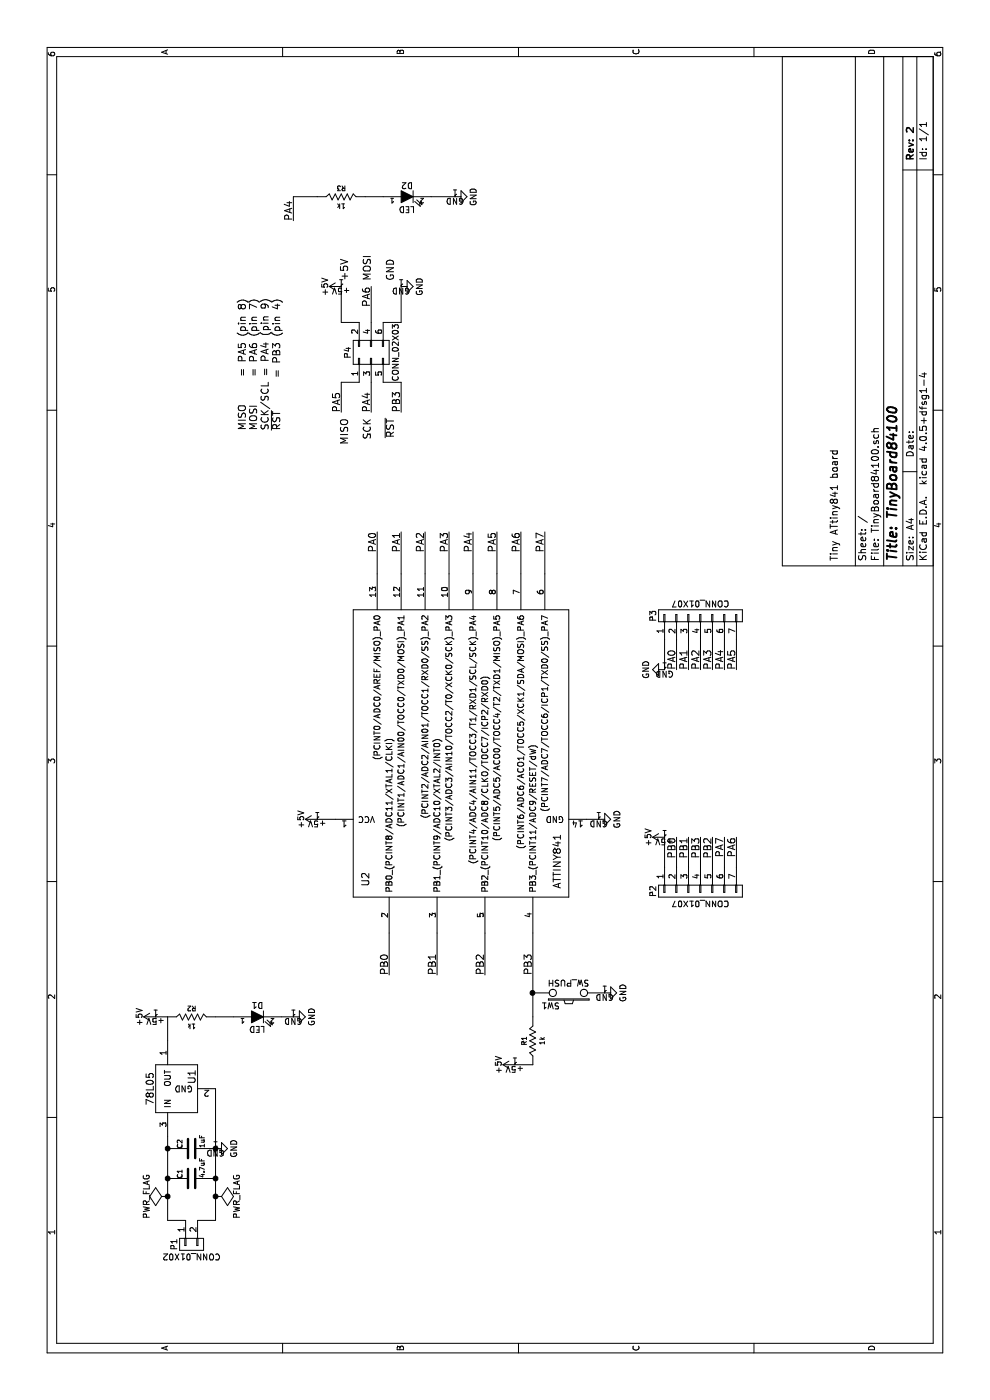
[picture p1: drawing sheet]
EESchema Schematic File Version 2
LIBS:custom-lib
LIBS:power
LIBS:device
LIBS:transistors
LIBS:conn
LIBS:linear
LIBS:regul
LIBS:74xx
LIBS:cmos4000
LIBS:adc-dac
LIBS:memory
LIBS:xilinx
LIBS:microcontrollers
LIBS:dsp
LIBS:microchip
LIBS:analog_switches
LIBS:motorola
LIBS:texas
LIBS:intel
LIBS:audio
LIBS:interface
LIBS:digital-audio
LIBS:philips
LIBS:display
LIBS:cypress
LIBS:siliconi
LIBS:opto
LIBS:atmel
LIBS:contrib
LIBS:valves
LIBS:TinyBoard84100-cache
EELAYER 25 0
EELAYER END
$Descr A4 11693 8268
encoding utf-8
Sheet 1 1
Title "TinyBoard84100"
Date ""
Rev "2"
Comp ""
Comment1 "Tiny ATtiny841 board"
Comment2 ""
Comment3 ""
Comment4 ""
$EndDescr
$Comp
L SW_PUSH SW1
U 1 1
P 3400 4750
F 0 "SW1" H 3550 4860 50  0000 C CNN
F 1 "SW_PUSH" H 3400 4670 50  0000 C CNN
F 2 "Buttons_Switches_SMD:SW_SPST_EVQPE1" H 3400 4750 60  0001 C CNN
F 3 "" H 3400 4750 60  0000 C CNN
	1    3400 4750
	0    -1   -1   0   
$EndComp
$Comp
L CONN_02X03 P4
U 1 1
P 8750 3100
F 0 "P4" H 8750 3300 50  0000 C CNN
F 1 "CONN_02X03" H 8750 2900 50  0000 C CNN
F 2 "Pin_Headers:Pin_Header_Straight_2x03" H 8750 1900 50  0001 C CNN
F 3 "" H 8750 1900 50  0000 C CNN
	1    8750 3100
	1    0    0    -1  
$EndComp
$Comp
L CONN_01X02 P1
U 1 1
P 1300 1600
F 0 "P1" H 1300 1750 50  0000 C CNN
F 1 "CONN_01X02" V 1400 1600 50  0000 C CNN
F 2 "Pin_Headers:Pin_Header_Angled_1x02" H 1300 1600 50  0001 C CNN
F 3 "" H 1300 1600 50  0000 C CNN
	1    1300 1600
	-1   0    0    -1  
$EndComp
$Comp
L R R1
U 1 1
P 3000 4450
F 0 "R1" H 3000 4525 40  0000 C CNN
F 1 "1k" H 3000 4375 40  0000 C CNN
F 2 "Resistors_SMD:R_0805_HandSoldering" H 3000 4450 60  0001 C CNN
F 3 "" H 3000 4450 60  0000 C CNN
	1    3000 4450
	1    0    0    -1  
$EndComp
$Comp
L R R3
U 1 1
P 10050 2850
F 0 "R3" H 10050 2925 40  0000 C CNN
F 1 "1k" H 10050 2775 40  0000 C CNN
F 2 "Resistors_SMD:R_0805_HandSoldering" H 10050 2850 60  0001 C CNN
F 3 "" H 10050 2850 60  0000 C CNN
	1    10050 2850
	0    1    1    0   
$EndComp
$Comp
L C C1
U 1 1
P 1850 1600
F 0 "C1" H 1850 1700 40  0000 L CNN
F 1 "4.7uF" H 1856 1515 40  0000 L CNN
F 2 "Capacitors_SMD:C_1206_HandSoldering" H 1888 1450 30  0001 C CNN
F 3 "" H 1850 1600 60  0000 C CNN
	1    1850 1600
	1    0    0    -1  
$EndComp
$Comp
L C C2
U 1 1
P 2100 1600
F 0 "C2" H 2100 1700 40  0000 L CNN
F 1 "1uF" H 2106 1515 40  0000 L CNN
F 2 "Capacitors_SMD:C_1206_HandSoldering" H 2138 1450 30  0001 C CNN
F 3 "" H 2100 1600 60  0000 C CNN
	1    2100 1600
	1    0    0    -1  
$EndComp
$Comp
L LED D1
U 1 1
P 3200 2150
F 0 "D1" H 3200 2250 50  0000 C CNN
F 1 "LED" H 3200 2050 50  0000 C CNN
F 2 "LEDs:LED_0805" H 3200 2150 60  0001 C CNN
F 3 "" H 3200 2150 60  0000 C CNN
	1    3200 2150
	0    1    1    0   
$EndComp
$Comp
L LED D2
U 1 1
P 10050 3400
F 0 "D2" H 10050 3500 50  0000 C CNN
F 1 "LED" H 10050 3300 50  0000 C CNN
F 2 "LEDs:LED_0805" H 10050 3400 60  0001 C CNN
F 3 "" H 10050 3400 60  0000 C CNN
	1    10050 3400
	0    1    1    0   
$EndComp
$Comp
L R R2
U 1 1
P 3200 1600
F 0 "R2" H 3200 1675 40  0000 C CNN
F 1 "1k" H 3200 1525 40  0000 C CNN
F 2 "Resistors_SMD:R_0805_HandSoldering" H 3200 1600 60  0001 C CNN
F 3 "" H 3200 1600 60  0000 C CNN
	1    3200 1600
	0    1    1    0   
$EndComp
$Comp
L CONN_01X07 P2
U 1 1
P 4250 5850
F 0 "P2" H 4250 6250 50  0000 C CNN
F 1 "CONN_01X07" V 4350 5850 50  0000 C CNN
F 2 "Pin_Headers:Pin_Header_Straight_1x07" H 4250 5850 50  0001 C CNN
F 3 "" H 4250 5850 50  0000 C CNN
	1    4250 5850
	-1   0    0    -1  
$EndComp
$Comp
L CONN_01X07 P3
U 1 1
P 6550 5850
F 0 "P3" H 6550 6250 50  0000 C CNN
F 1 "CONN_01X07" V 6650 5850 50  0000 C CNN
F 2 "Pin_Headers:Pin_Header_Straight_1x07" H 6550 5850 50  0001 C CNN
F 3 "" H 6550 5850 50  0000 C CNN
	1    6550 5850
	1    0    0    -1  
$EndComp
$Comp
L PWR_FLAG #FLG01
U 1 1
P 1700 1400
F 0 "#FLG01" H 1700 1495 50  0001 C CNN
F 1 "PWR_FLAG" H 1700 1580 50  0000 C CNN
F 2 "" H 1700 1400 50  0000 C CNN
F 3 "" H 1700 1400 50  0000 C CNN
	1    1700 1400
	1    0    0    -1  
$EndComp
$Comp
L PWR_FLAG #FLG02
U 1 1
P 1700 1800
F 0 "#FLG02" H 1700 1895 50  0001 C CNN
F 1 "PWR_FLAG" H 1700 1980 50  0000 C CNN
F 2 "" H 1700 1800 50  0000 C CNN
F 3 "" H 1700 1800 50  0000 C CNN
	1    1700 1800
	1    0    0    1   
$EndComp
$Comp
L GND #PWR03
U 1 1
P 2100 1800
F 0 "#PWR03" H 2100 1550 50  0001 C CNN
F 1 "GND" H 2100 1650 50  0000 C CNN
F 2 "" H 2100 1800 50  0000 C CNN
F 3 "" H 2100 1800 50  0000 C CNN
	1    2100 1800
	1    0    0    -1  
$EndComp
$Comp
L +5V #PWR04
U 1 1
P 3200 1300
F 0 "#PWR04" H 3200 1150 50  0001 C CNN
F 1 "+5V" H 3200 1440 50  0000 C CNN
F 2 "" H 3200 1300 50  0000 C CNN
F 3 "" H 3200 1300 50  0000 C CNN
	1    3200 1300
	1    0    0    -1  
$EndComp
$Comp
L ATTINY841 U2
U 1 1
P 5400 3850
F 0 "U2" H 4350 4650 60  0000 C CNN
F 1 "ATTINY841" H 4500 3050 60  0000 C CNN
F 2 "Housings_SOIC:SOIC-14_3.9x8.7mm_Pitch1.27mm" H 6450 3250 60  0001 C CNN
F 3 "" H 6450 3250 60  0000 C CNN
	1    5400 3850
	1    0    0    -1  
$EndComp
Wire Wire Line
	1500 1550 1500 1400
Wire Wire Line
	1500 1400 2200 1400
Wire Wire Line
	1500 1650 1500 1800
$Comp
L 78L05 U1
U 1 1
P 2600 1500
F 0 "U1" H 2700 1400 60  0000 C CNN
F 1 "78L05" H 2600 1750 60  0000 C CNN
F 2 "TO_SOT_Packages_SMD:SOT-23_Handsoldering" H 2500 1600 60  0001 C CNN
F 3 "" H 2500 1600 60  0000 C CNN
	1    2600 1500
	1    0    0    -1  
$EndComp
Wire Wire Line
	3200 1400 3000 1400
$Comp
L GND #PWR05
U 1 1
P 3200 2450
F 0 "#PWR05" H 3200 2200 50  0001 C CNN
F 1 "GND" H 3200 2300 50  0000 C CNN
F 2 "" H 3200 2450 50  0000 C CNN
F 3 "" H 3200 2450 50  0000 C CNN
	1    3200 2450
	1    0    0    -1  
$EndComp
Wire Wire Line
	1500 1800 2600 1800
Wire Wire Line
	3200 1400 3200 1300
$Comp
L +5V #PWR06
U 1 1
P 4850 2650
F 0 "#PWR06" H 4850 2500 50  0001 C CNN
F 1 "+5V" H 4850 2790 50  0000 C CNN
F 2 "" H 4850 2650 50  0000 C CNN
F 3 "" H 4850 2650 50  0000 C CNN
	1    4850 2650
	1    0    0    -1  
$EndComp
$Comp
L GND #PWR07
U 1 1
P 4850 5000
F 0 "#PWR07" H 4850 4750 50  0001 C CNN
F 1 "GND" H 4850 4850 50  0000 C CNN
F 2 "" H 4850 5000 50  0000 C CNN
F 3 "" H 4850 5000 50  0000 C CNN
	1    4850 5000
	1    0    0    -1  
$EndComp
$Comp
L GND #PWR08
U 1 1
P 3400 5050
F 0 "#PWR08" H 3400 4800 50  0001 C CNN
F 1 "GND" H 3400 4900 50  0000 C CNN
F 2 "" H 3400 5050 50  0000 C CNN
F 3 "" H 3400 5050 50  0000 C CNN
	1    3400 5050
	1    0    0    -1  
$EndComp
$Comp
L +5V #PWR09
U 1 1
P 2800 4300
F 0 "#PWR09" H 2800 4150 50  0001 C CNN
F 1 "+5V" H 2800 4440 50  0000 C CNN
F 2 "" H 2800 4300 50  0000 C CNN
F 3 "" H 2800 4300 50  0000 C CNN
	1    2800 4300
	1    0    0    -1  
$EndComp
Wire Wire Line
	2800 4300 2800 4450
Text Label 3550 3250 0    60   ~ 0
PB0
Text Label 3550 3650 0    60   ~ 0
PB1
Text Label 3550 4050 0    60   ~ 0
PB2
Text Label 3550 4450 0    60   ~ 0
PB3
Text Label 7250 3150 2    60   ~ 0
PA0
Text Label 7250 3350 2    60   ~ 0
PA1
Text Label 7250 3550 2    60   ~ 0
PA2
Text Label 7250 3750 2    60   ~ 0
PA3
Text Label 7250 3950 2    60   ~ 0
PA4
Text Label 7250 4150 2    60   ~ 0
PA5
Text Label 7250 4350 2    60   ~ 0
PA6
Text Label 7250 4550 2    60   ~ 0
PA7
Wire Wire Line
	8500 3000 8500 2850
Wire Wire Line
	8500 2850 8250 2850
Wire Wire Line
	8500 3200 8500 3350
Wire Wire Line
	8500 3350 8250 3350
Wire Wire Line
	8500 3100 8250 3100
Wire Wire Line
	9000 3100 9300 3100
Wire Wire Line
	9000 3000 9000 2850
Wire Wire Line
	9000 2850 9300 2850
Wire Wire Line
	9000 3200 9000 3350
Wire Wire Line
	9000 3350 9300 3350
Text Label 8250 3100 0    60   ~ 0
PA4
Text Label 8250 3350 0    60   ~ 0
PB3
Text Label 9300 3100 2    60   ~ 0
PA6
Wire Wire Line
	10050 2650 10050 2450
Wire Wire Line
	10050 2450 9850 2450
Text Label 9850 2450 0    60   ~ 0
PA4
$Comp
L GND #PWR010
U 1 1
P 10050 3800
F 0 "#PWR010" H 10050 3550 50  0001 C CNN
F 1 "GND" H 10050 3650 50  0000 C CNN
F 2 "" H 10050 3800 50  0000 C CNN
F 3 "" H 10050 3800 50  0000 C CNN
	1    10050 3800
	1    0    0    -1  
$EndComp
Wire Wire Line
	10050 3800 10050 3600
$Comp
L GND #PWR011
U 1 1
P 9300 3350
F 0 "#PWR011" H 9300 3100 50  0001 C CNN
F 1 "GND" H 9300 3200 50  0000 C CNN
F 2 "" H 9300 3350 50  0000 C CNN
F 3 "" H 9300 3350 50  0000 C CNN
	1    9300 3350
	1    0    0    -1  
$EndComp
$Comp
L +5V #PWR012
U 1 1
P 9300 2850
F 0 "#PWR012" H 9300 2700 50  0001 C CNN
F 1 "+5V" H 9300 2990 50  0000 C CNN
F 2 "" H 9300 2850 50  0000 C CNN
F 3 "" H 9300 2850 50  0000 C CNN
	1    9300 2850
	1    0    0    -1  
$EndComp
Wire Wire Line
	4450 5850 4700 5850
Wire Wire Line
	4450 5750 4700 5750
Wire Wire Line
	4450 5650 4700 5650
Wire Wire Line
	4450 5550 4700 5550
Wire Wire Line
	4450 5950 4700 5950
Wire Wire Line
	4450 6050 4700 6050
Wire Wire Line
	4450 6150 4700 6150
Wire Wire Line
	6350 5550 6100 5550
Wire Wire Line
	6350 5650 6100 5650
Wire Wire Line
	6350 5750 6100 5750
Wire Wire Line
	6350 5850 6100 5850
Wire Wire Line
	6350 5950 6100 5950
Wire Wire Line
	6350 6050 6100 6050
Wire Wire Line
	6350 6150 6100 6150
Wire Wire Line
	7250 4550 6900 4550
Wire Wire Line
	7250 3750 6900 3750
Wire Wire Line
	7250 3950 6900 3950
Wire Wire Line
	7250 4150 6900 4150
Wire Wire Line
	7250 4350 6900 4350
Wire Wire Line
	7250 3150 6900 3150
Wire Wire Line
	7250 3350 6900 3350
Wire Wire Line
	7250 3550 6900 3550
Wire Wire Line
	3900 4450 3200 4450
Wire Wire Line
	3550 3650 3900 3650
Wire Wire Line
	3900 4050 3550 4050
Wire Wire Line
	3900 3250 3550 3250
$Comp
L +5V #PWR013
U 1 1
P 4700 5550
F 0 "#PWR013" H 4700 5400 50  0001 C CNN
F 1 "+5V" H 4700 5690 50  0000 C CNN
F 2 "" H 4700 5550 50  0000 C CNN
F 3 "" H 4700 5550 50  0000 C CNN
	1    4700 5550
	1    0    0    -1  
$EndComp
Text Label 4700 5650 2    60   ~ 0
PB0
Text Label 4700 5750 2    60   ~ 0
PB1
Text Label 4700 5950 2    60   ~ 0
PB2
Text Label 4700 5850 2    60   ~ 0
PB3
Text Label 4700 6050 2    60   ~ 0
PA7
Text Label 4700 6150 2    60   ~ 0
PA6
Text Label 6100 6150 0    60   ~ 0
PA5
Text Label 6100 6050 0    60   ~ 0
PA4
Text Label 6100 5950 0    60   ~ 0
PA3
Text Label 6100 5850 0    60   ~ 0
PA2
Text Label 6100 5750 0    60   ~ 0
PA1
Text Label 6100 5650 0    60   ~ 0
PA0
$Comp
L GND #PWR014
U 1 1
P 6100 5550
F 0 "#PWR014" H 6100 5300 50  0001 C CNN
F 1 "GND" H 6100 5400 50  0000 C CNN
F 2 "" H 6100 5550 50  0000 C CNN
F 3 "" H 6100 5550 50  0000 C CNN
	1    6100 5550
	-1   0    0    1   
$EndComp
Text Label 8250 2850 0    60   ~ 0
PA5
Text Notes 8200 3300 2    60   ~ 0
MISO\n\nSCK\n\n~RST
Text Notes 9350 3300 0    60   ~ 0
+5V\n\nMOSI\n\nGND
Text Notes 8100 2350 0    60   ~ 0
MISO     = PA5 (pin 8)\nMOSI     = PA6 (pin 7)\nSCK/SCL = PA4 (pin 9)\n~RST~      = PB3 (pin 4)
Connection ~ 1700 1400
Connection ~ 1850 1400
Connection ~ 2100 1400
Connection ~ 2100 1800
Connection ~ 1850 1800
Connection ~ 1700 1800
Connection ~ 3400 4450
Wire Wire Line
	4850 5000 4850 4900
Wire Wire Line
	4850 2800 4850 2650
Wire Wire Line
	3200 2450 3200 2350
Wire Wire Line
	3200 1950 3200 1800
Wire Wire Line
	10050 3050 10050 3200
$EndSCHEMATC
